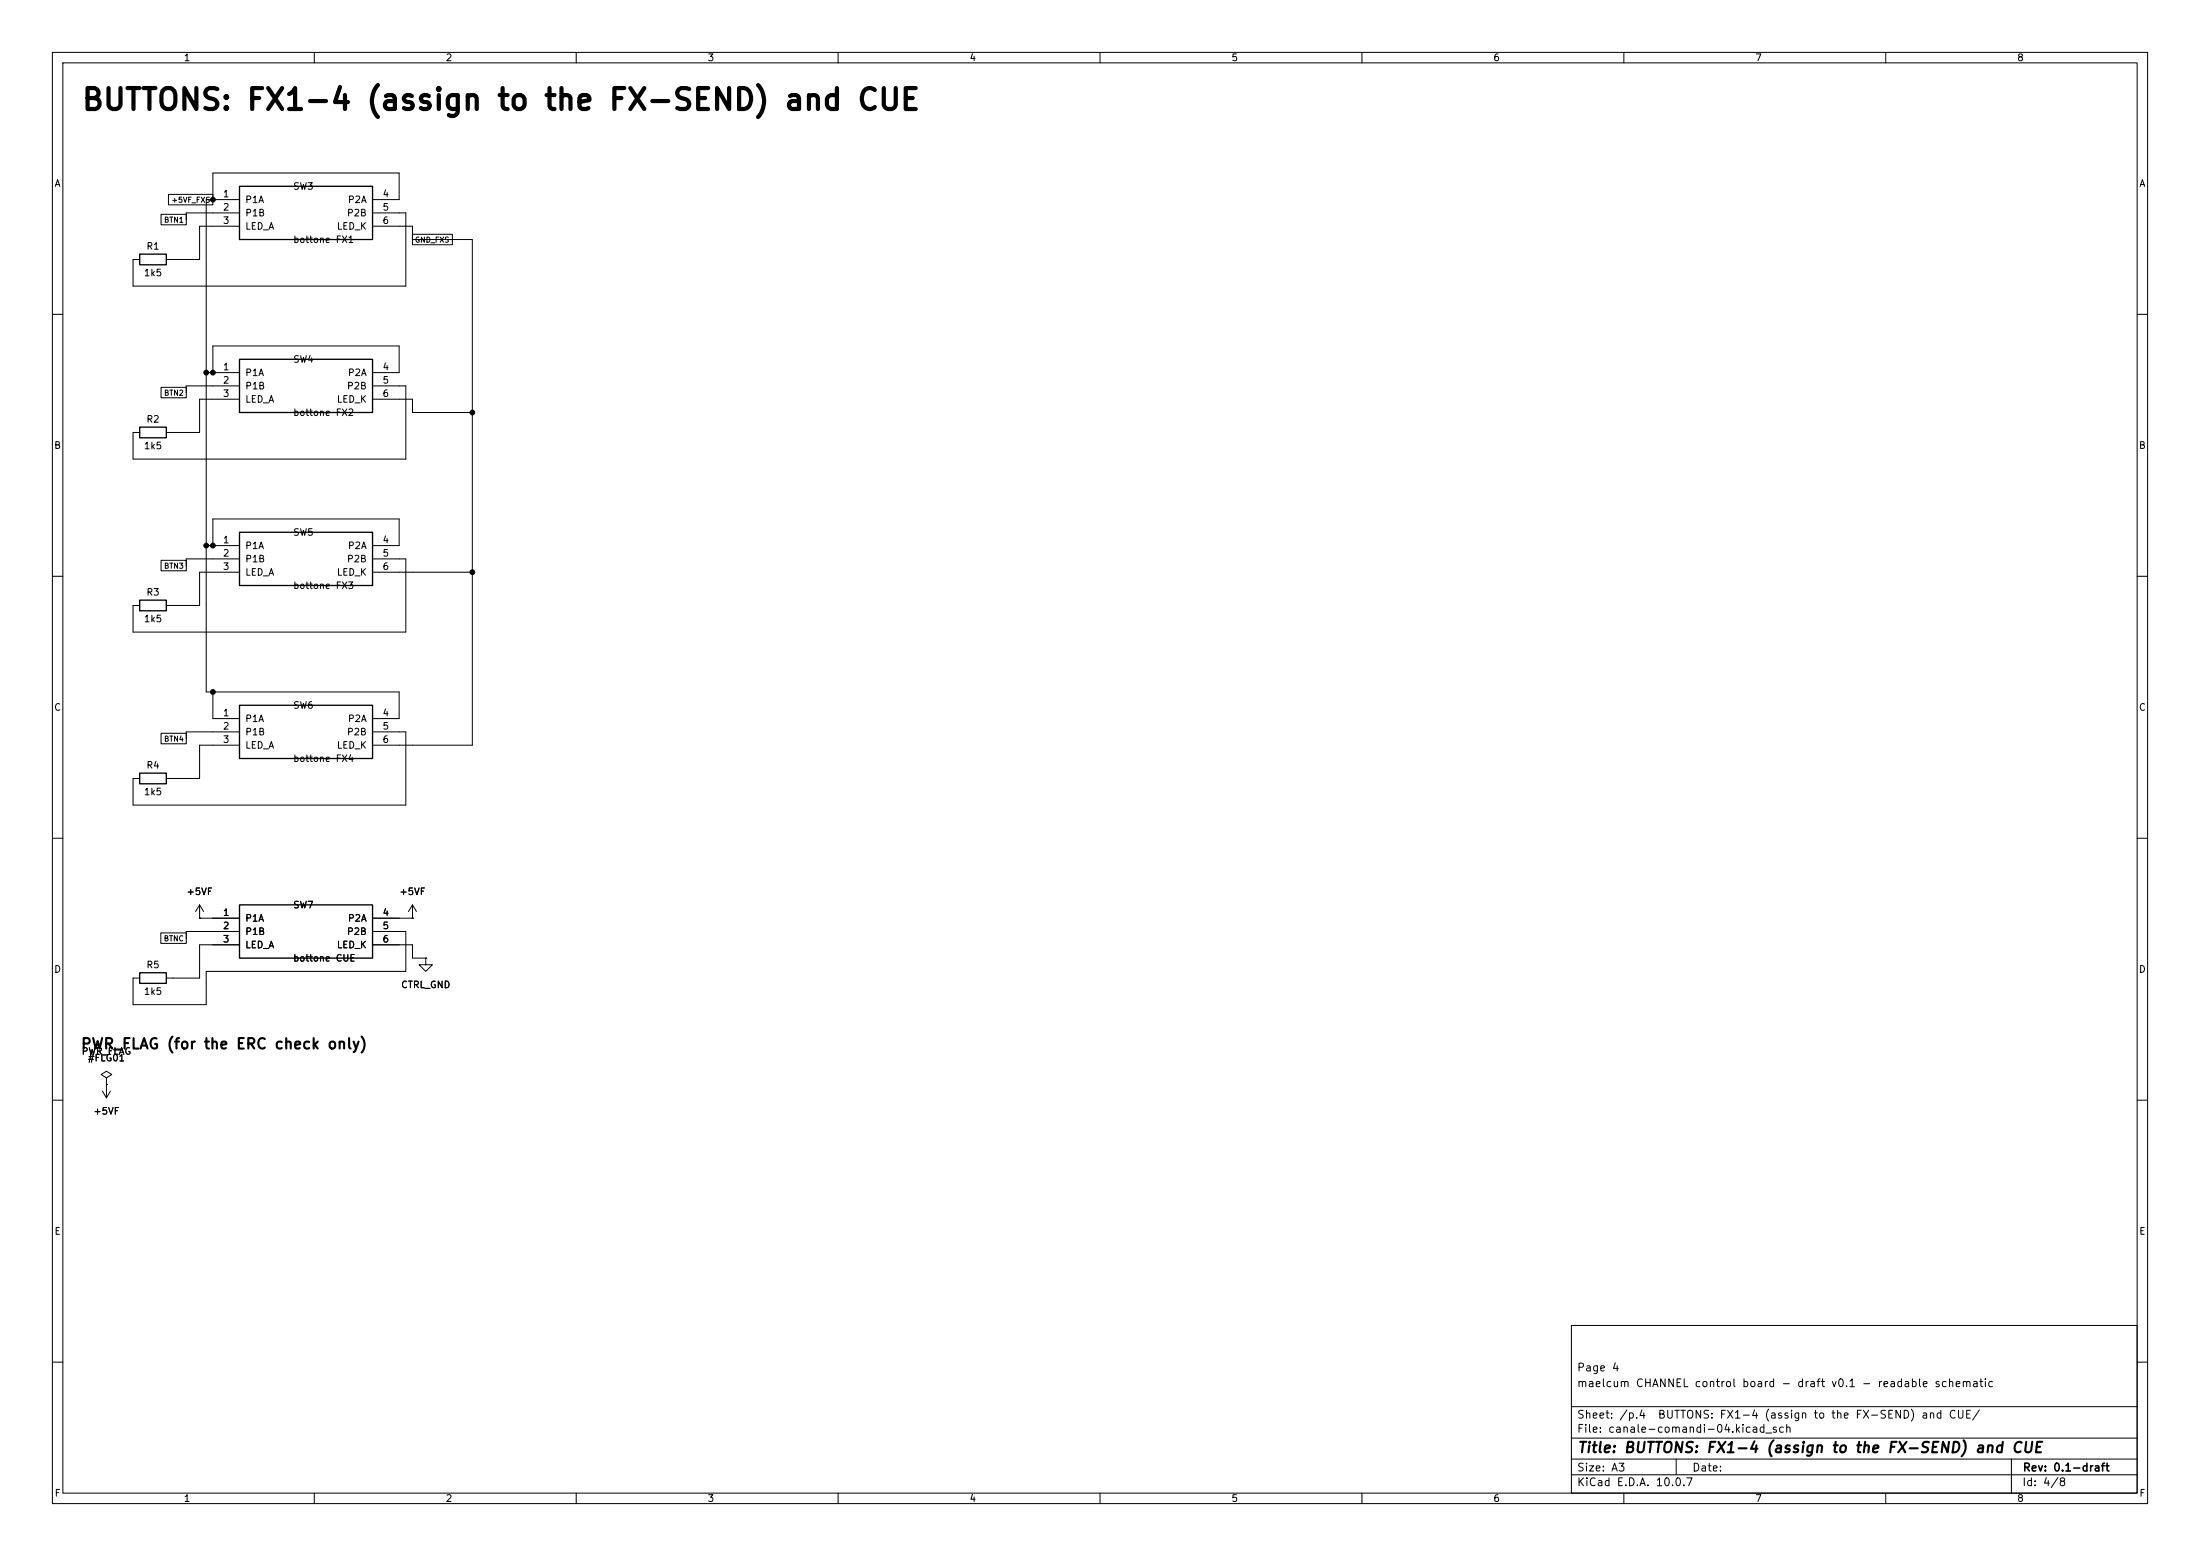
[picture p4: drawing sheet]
(kicad_sch
 (version 20260101)
 (generator "eeschema")
 (generator_version "10.0")
 (paper "A3")
 (title_block
  (title "BUTTONS: FX1-4 (assign to the FX-SEND) and CUE")
  (rev "0.1-draft")
  (comment 1 "maelcum CHANNEL control board - draft v0.1 - readable schematic")
  (comment 2 "Page 4"))
 (lib_symbols
  (symbol
   "maelcum:TASTO_LUCE"
   (pin_names
    (offset 1.016)) (exclude_from_sim no) (in_bom yes) (on_board yes)
   (property
    "Reference"
    "SW" (at 0 7.62 0) (effects (font (size 1.27 1.27))))
   (property
    "Value"
    "TASTO_LUCE" (at 0 -7.62 0) (effects (font (size 1.27 1.27))))
   (property
    "Footprint"
    "Button_Switch_THT:SW_NKK_GW12LJP" (at 0 0 0) (effects (font (size 1.27 1.27)) (hide yes)))
   (property
    "Datasheet"
    "" (at 0 0 0) (effects (font (size 1.27 1.27)) (hide yes)))
   (property
    "Description"
    "Bottone con luce a ritenuta, due contatti; SEGNAPOSTO, pinout da rifare col pezzo scelto" (at 0 0 0) (effects (font (size 1.27 1.27)) (hide yes)))
   (symbol
    "TASTO_LUCE_0_1"
    (rectangle (start -12.7 5.08) (end 12.7 -5.08) (stroke (width 0.254) (type default)) (fill (type background))))
   (symbol
    "TASTO_LUCE_1_1"
    (pin
    passive
    line (at -17.78 2.54 0) (length 5.08) (name
    "P1A" (effects (font (size 1.27 1.27)))) (number
    "1" (effects (font (size 1.27 1.27)))))
    (pin
    passive
    line (at -17.78 0 0) (length 5.08) (name
    "P1B" (effects (font (size 1.27 1.27)))) (number
    "2" (effects (font (size 1.27 1.27)))))
    (pin
    passive
    line (at -17.78 -2.54 0) (length 5.08) (name
    "LED_A" (effects (font (size 1.27 1.27)))) (number
    "3" (effects (font (size 1.27 1.27)))))
    (pin
    passive
    line (at 17.78 2.54 180) (length 5.08) (name
    "P2A" (effects (font (size 1.27 1.27)))) (number
    "4" (effects (font (size 1.27 1.27)))))
    (pin
    passive
    line (at 17.78 0 180) (length 5.08) (name
    "P2B" (effects (font (size 1.27 1.27)))) (number
    "5" (effects (font (size 1.27 1.27)))))
    (pin
    passive
    line (at 17.78 -2.54 180) (length 5.08) (name
    "LED_K" (effects (font (size 1.27 1.27)))) (number
    "6" (effects (font (size 1.27 1.27)))))))
  (symbol
   "Device:R"
   (pin_numbers (hide yes))
   (pin_names
    (offset 0)) (exclude_from_sim no) (in_bom yes) (on_board yes)
   (in_pos_files yes)
   (duplicate_pin_numbers_are_jumpers no)
   (property
    "Reference"
    "R" (at 2.032 0 90) (show_name no) (do_not_autoplace no) (effects (font (size 1.27 1.27))))
   (property
    "Value"
    "R" (at 0 0 90) (show_name no) (do_not_autoplace no) (effects (font (size 1.27 1.27))))
   (property
    "Footprint"
    "" (at -1.778 0 90) (show_name no) (do_not_autoplace no) (hide yes) (effects (font (size 1.27 1.27))))
   (property
    "Datasheet"
    "" (at 0 0 0) (show_name no) (do_not_autoplace no) (hide yes) (effects (font (size 1.27 1.27))))
   (property
    "Description"
    "Resistor" (at 0 0 0) (show_name no) (do_not_autoplace no) (hide yes) (effects (font (size 1.27 1.27))))
   (property
    "ki_keywords"
    "R res resistor" (at 0 0 0) (show_name no) (do_not_autoplace no) (hide yes) (effects (font (size 1.27 1.27))))
   (property
    "ki_fp_filters"
    "R_*" (at 0 0 0) (show_name no) (do_not_autoplace no) (hide yes) (effects (font (size 1.27 1.27))))
   (symbol
    "R_0_1"
    (rectangle (start -1.016 -2.54) (end 1.016 2.54) (stroke (width 0.254) (type default)) (fill (type none))))
   (symbol
    "R_1_1"
    (pin
    passive
    line (at 0 3.81 270) (length 1.27) (name
    "" (effects (font (size 1.27 1.27)))) (number
    "1" (effects (font (size 1.27 1.27)))))
    (pin
    passive
    line (at 0 -3.81 90) (length 1.27) (name
    "" (effects (font (size 1.27 1.27)))) (number
    "2" (effects (font (size 1.27 1.27))))))
   (embedded_fonts no))
  (symbol
   "power:+15V"
   (power global)
   (pin_numbers (hide yes))
   (pin_names
    (offset 0) (hide yes)) (exclude_from_sim no) (in_bom yes) (on_board yes)
   (in_pos_files yes)
   (duplicate_pin_numbers_are_jumpers no)
   (property
    "Reference"
    "#PWR" (at 0 -3.81 0) (show_name no) (do_not_autoplace no) (hide yes) (effects (font (size 1.27 1.27))))
   (property
    "Value"
    "+15V" (at 0 3.556 0) (show_name no) (do_not_autoplace no) (effects (font (size 1.27 1.27))))
   (property
    "Footprint"
    "" (at 0 0 0) (show_name no) (do_not_autoplace no) (hide yes) (effects (font (size 1.27 1.27))))
   (property
    "Datasheet"
    "" (at 0 0 0) (show_name no) (do_not_autoplace no) (hide yes) (effects (font (size 1.27 1.27))))
   (property
    "Description"
    "Power symbol creates a global label with name \"+15V\"" (at 0 0 0) (show_name no) (do_not_autoplace no) (hide yes) (effects (font (size 1.27 1.27))))
   (property
    "ki_keywords"
    "global power" (at 0 0 0) (show_name no) (do_not_autoplace no) (hide yes) (effects (font (size 1.27 1.27))))
   (symbol
    "+15V_0_1"
    (polyline (pts (xy -0.762 1.27) (xy 0 2.54)) (stroke (width 0) (type default)) (fill (type none)))
    (polyline (pts (xy 0 2.54) (xy 0.762 1.27)) (stroke (width 0) (type default)) (fill (type none)))
    (polyline (pts (xy 0 0) (xy 0 2.54)) (stroke (width 0) (type default)) (fill (type none))))
   (symbol
    "+15V_1_1"
    (pin
    power_in
    line (at 0 0 90) (length 0) (name
    "" (effects (font (size 1.27 1.27)))) (number
    "1" (effects (font (size 1.27 1.27))))))
   (embedded_fonts no))
  (symbol
   "power:GND"
   (power global)
   (pin_numbers (hide yes))
   (pin_names
    (offset 0) (hide yes)) (exclude_from_sim no) (in_bom yes) (on_board yes)
   (in_pos_files yes)
   (duplicate_pin_numbers_are_jumpers no)
   (property
    "Reference"
    "#PWR" (at 0 -6.35 0) (show_name no) (do_not_autoplace no) (hide yes) (effects (font (size 1.27 1.27))))
   (property
    "Value"
    "GND" (at 0 -3.81 0) (show_name no) (do_not_autoplace no) (effects (font (size 1.27 1.27))))
   (property
    "Footprint"
    "" (at 0 0 0) (show_name no) (do_not_autoplace no) (hide yes) (effects (font (size 1.27 1.27))))
   (property
    "Datasheet"
    "" (at 0 0 0) (show_name no) (do_not_autoplace no) (hide yes) (effects (font (size 1.27 1.27))))
   (property
    "Description"
    "Power symbol creates a global label with name \"GND\" , ground" (at 0 0 0) (show_name no) (do_not_autoplace no) (hide yes) (effects (font (size 1.27 1.27))))
   (property
    "ki_keywords"
    "global power" (at 0 0 0) (show_name no) (do_not_autoplace no) (hide yes) (effects (font (size 1.27 1.27))))
   (symbol
    "GND_0_1"
    (polyline (pts (xy 0 0) (xy 0 -1.27) (xy 1.27 -1.27) (xy 0 -2.54) (xy -1.27 -1.27) (xy 0 -1.27)) (stroke (width 0) (type default)) (fill (type none))))
   (symbol
    "GND_1_1"
    (pin
    power_in
    line (at 0 0 270) (length 0) (name
    "" (effects (font (size 1.27 1.27)))) (number
    "1" (effects (font (size 1.27 1.27))))))
   (embedded_fonts no))
  (symbol
   "power:PWR_FLAG"
   (power global)
   (pin_numbers (hide yes))
   (pin_names
    (offset 0) (hide yes)) (exclude_from_sim no) (in_bom yes) (on_board yes)
   (in_pos_files yes)
   (duplicate_pin_numbers_are_jumpers no)
   (property
    "Reference"
    "#FLG" (at 0 1.905 0) (show_name no) (do_not_autoplace no) (hide yes) (effects (font (size 1.27 1.27))))
   (property
    "Value"
    "PWR_FLAG" (at 0 3.81 0) (show_name no) (do_not_autoplace no) (effects (font (size 1.27 1.27))))
   (property
    "Footprint"
    "" (at 0 0 0) (show_name no) (do_not_autoplace no) (hide yes) (effects (font (size 1.27 1.27))))
   (property
    "Datasheet"
    "" (at 0 0 0) (show_name no) (do_not_autoplace no) (hide yes) (effects (font (size 1.27 1.27))))
   (property
    "Description"
    "Special symbol for telling ERC where power comes from" (at 0 0 0) (show_name no) (do_not_autoplace no) (hide yes) (effects (font (size 1.27 1.27))))
   (property
    "ki_keywords"
    "flag power" (at 0 0 0) (show_name no) (do_not_autoplace no) (hide yes) (effects (font (size 1.27 1.27))))
   (symbol
    "PWR_FLAG_0_0"
    (pin
    power_out
    line (at 0 0 90) (length 0) (name
    "" (effects (font (size 1.27 1.27)))) (number
    "1" (effects (font (size 1.27 1.27))))))
   (symbol
    "PWR_FLAG_0_1"
    (polyline (pts (xy 0 0) (xy 0 1.27) (xy -1.016 1.905) (xy 0 2.54) (xy 1.016 1.905) (xy 0 1.27)) (stroke (width 0) (type default)) (fill (type none))))
   (embedded_fonts no)))
 (text
  "BUTTONS: FX1-4 (assign to the FX-SEND) and CUE"
  (exclude_from_sim no)
  (at 15.24 21.59 0)
  (effects (font (size 4 4)
    (bold yes)) (justify left bottom)))
 (symbol
  (lib_id "maelcum:TASTO_LUCE")
  (at 58.42 40.64 0)
  (unit 1)
  (body_style 1)
  (exclude_from_sim no)
  (in_bom yes)
  (on_board yes)
  (dnp no)
  (property
   "Reference"
   "SW3" (at 55.88 35.56 0) (effects (font (size 1.27 1.27)) (justify left)))
  (property
   "Value"
   "bottone FX1" (at 55.88 45.72 0) (effects (font (size 1.27 1.27)) (justify left)))
  (property
   "Footprint"
   "Button_Switch_THT:SW_NKK_GW12LJP" (at 58.42 40.64 0) (effects (font (size 1.27 1.27)) (justify left) (hide yes)))
  (property
   "Datasheet"
   "" (at 58.42 40.64 0) (effects (font (size 1.27 1.27)) (justify left) (hide yes)))
  (property
   "Nota"
   "FX1: chiuso = +5VF del FX-SEND su BTN1; luce dal secondo contatto; bottone FX1 a ritenuta con luce; NOTA: impronta segnaposto (NKK GW12LJP)" (at 58.42 40.64 0) (effects (font (size 1.27 1.27)) (justify left) (hide yes)))
  (pin
   "1")
  (pin
   "2")
  (pin
   "3")
  (pin
   "4")
  (pin
   "5")
  (pin
   "6")
  (instances (project
    "canale-comandi" (path
    "/79fc240f-4c9b-5603-839f-36497f4730c3/2a35a0bb-d109-5186-bee0-8cc73e418e55" (reference "SW3") (unit 1)))))
 (wire
  (pts (xy 40.64 40.64) (xy 35.56 40.64))
  (stroke (width 0) (type default)))
 (wire
  (pts (xy 35.56 40.64) (xy 35.56 41.91))
  (stroke (width 0) (type default)))
 (wire
  (pts (xy 40.64 43.18) (xy 38.1 43.18))
  (stroke (width 0) (type default)))
 (wire
  (pts (xy 38.1 43.18) (xy 38.1 49.53))
  (stroke (width 0) (type default)))
 (symbol
  (lib_id "Device:R")
  (at 29.21 49.53 90)
  (unit 1)
  (body_style 1)
  (exclude_from_sim no)
  (in_bom yes)
  (on_board yes)
  (dnp no)
  (property
   "Reference"
   "R1" (at 29.21 46.99 90) (effects (font (size 1.27 1.27))))
  (property
   "Value"
   "1k5" (at 29.21 52.07 90) (effects (font (size 1.27 1.27))))
  (property
   "Footprint"
   "Resistor_SMD:R_0805_2012Metric" (at 29.21 49.53 0) (effects (font (size 1.27 1.27)) (justify left) (hide yes)))
  (property
   "Datasheet"
   "" (at 29.21 49.53 0) (effects (font (size 1.27 1.27)) (justify left) (hide yes)))
  (property
   "Nota"
   "luce del bottone FX1 dal secondo contatto" (at 29.21 49.53 0) (effects (font (size 1.27 1.27)) (justify left) (hide yes)))
  (pin
   "1")
  (pin
   "2")
  (instances (project
    "canale-comandi" (path
    "/79fc240f-4c9b-5603-839f-36497f4730c3/2a35a0bb-d109-5186-bee0-8cc73e418e55" (reference "R1") (unit 1)))))
 (wire
  (pts (xy 38.1 49.53) (xy 33.02 49.53))
  (stroke (width 0) (type default)))
 (wire
  (pts (xy 77.47 40.64) (xy 76.2 40.64))
  (stroke (width 0) (type default)))
 (wire
  (pts (xy 76.2 43.18) (xy 78.74 43.18))
  (stroke (width 0) (type default)))
 (wire
  (pts (xy 78.74 43.18) (xy 78.74 45.72))
  (stroke (width 0) (type default)))
 (symbol
  (lib_id "maelcum:TASTO_LUCE")
  (at 58.42 73.66 0)
  (unit 1)
  (body_style 1)
  (exclude_from_sim no)
  (in_bom yes)
  (on_board yes)
  (dnp no)
  (property
   "Reference"
   "SW4" (at 55.88 68.58 0) (effects (font (size 1.27 1.27)) (justify left)))
  (property
   "Value"
   "bottone FX2" (at 55.88 78.74 0) (effects (font (size 1.27 1.27)) (justify left)))
  (property
   "Footprint"
   "Button_Switch_THT:SW_NKK_GW12LJP" (at 58.42 73.66 0) (effects (font (size 1.27 1.27)) (justify left) (hide yes)))
  (property
   "Datasheet"
   "" (at 58.42 73.66 0) (effects (font (size 1.27 1.27)) (justify left) (hide yes)))
  (property
   "Nota"
   "FX2: chiuso = +5VF del FX-SEND su BTN2; luce dal secondo contatto; bottone FX2 a ritenuta con luce; NOTA: impronta segnaposto (NKK GW12LJP)" (at 58.42 73.66 0) (effects (font (size 1.27 1.27)) (justify left) (hide yes)))
  (pin
   "1")
  (pin
   "2")
  (pin
   "3")
  (pin
   "4")
  (pin
   "5")
  (pin
   "6")
  (instances (project
    "canale-comandi" (path
    "/79fc240f-4c9b-5603-839f-36497f4730c3/2a35a0bb-d109-5186-bee0-8cc73e418e55" (reference "SW4") (unit 1)))))
 (wire
  (pts (xy 40.64 73.66) (xy 35.56 73.66))
  (stroke (width 0) (type default)))
 (wire
  (pts (xy 35.56 73.66) (xy 35.56 74.93))
  (stroke (width 0) (type default)))
 (wire
  (pts (xy 40.64 76.2) (xy 38.1 76.2))
  (stroke (width 0) (type default)))
 (wire
  (pts (xy 38.1 76.2) (xy 38.1 82.55))
  (stroke (width 0) (type default)))
 (symbol
  (lib_id "Device:R")
  (at 29.21 82.55 90)
  (unit 1)
  (body_style 1)
  (exclude_from_sim no)
  (in_bom yes)
  (on_board yes)
  (dnp no)
  (property
   "Reference"
   "R2" (at 29.21 80.01 90) (effects (font (size 1.27 1.27))))
  (property
   "Value"
   "1k5" (at 29.21 85.09 90) (effects (font (size 1.27 1.27))))
  (property
   "Footprint"
   "Resistor_SMD:R_0805_2012Metric" (at 29.21 82.55 0) (effects (font (size 1.27 1.27)) (justify left) (hide yes)))
  (property
   "Datasheet"
   "" (at 29.21 82.55 0) (effects (font (size 1.27 1.27)) (justify left) (hide yes)))
  (property
   "Nota"
   "luce del bottone FX2 dal secondo contatto" (at 29.21 82.55 0) (effects (font (size 1.27 1.27)) (justify left) (hide yes)))
  (pin
   "1")
  (pin
   "2")
  (instances (project
    "canale-comandi" (path
    "/79fc240f-4c9b-5603-839f-36497f4730c3/2a35a0bb-d109-5186-bee0-8cc73e418e55" (reference "R2") (unit 1)))))
 (wire
  (pts (xy 38.1 82.55) (xy 33.02 82.55))
  (stroke (width 0) (type default)))
 (wire
  (pts (xy 77.47 73.66) (xy 76.2 73.66))
  (stroke (width 0) (type default)))
 (wire
  (pts (xy 76.2 76.2) (xy 78.74 76.2))
  (stroke (width 0) (type default)))
 (wire
  (pts (xy 78.74 76.2) (xy 78.74 78.74))
  (stroke (width 0) (type default)))
 (symbol
  (lib_id "maelcum:TASTO_LUCE")
  (at 58.42 106.68 0)
  (unit 1)
  (body_style 1)
  (exclude_from_sim no)
  (in_bom yes)
  (on_board yes)
  (dnp no)
  (property
   "Reference"
   "SW5" (at 55.88 101.6 0) (effects (font (size 1.27 1.27)) (justify left)))
  (property
   "Value"
   "bottone FX3" (at 55.88 111.76 0) (effects (font (size 1.27 1.27)) (justify left)))
  (property
   "Footprint"
   "Button_Switch_THT:SW_NKK_GW12LJP" (at 58.42 106.68 0) (effects (font (size 1.27 1.27)) (justify left) (hide yes)))
  (property
   "Datasheet"
   "" (at 58.42 106.68 0) (effects (font (size 1.27 1.27)) (justify left) (hide yes)))
  (property
   "Nota"
   "FX3: chiuso = +5VF del FX-SEND su BTN3; luce dal secondo contatto; bottone FX3 a ritenuta con luce; NOTA: impronta segnaposto (NKK GW12LJP)" (at 58.42 106.68 0) (effects (font (size 1.27 1.27)) (justify left) (hide yes)))
  (pin
   "1")
  (pin
   "2")
  (pin
   "3")
  (pin
   "4")
  (pin
   "5")
  (pin
   "6")
  (instances (project
    "canale-comandi" (path
    "/79fc240f-4c9b-5603-839f-36497f4730c3/2a35a0bb-d109-5186-bee0-8cc73e418e55" (reference "SW5") (unit 1)))))
 (wire
  (pts (xy 40.64 106.68) (xy 35.56 106.68))
  (stroke (width 0) (type default)))
 (wire
  (pts (xy 35.56 106.68) (xy 35.56 107.95))
  (stroke (width 0) (type default)))
 (wire
  (pts (xy 40.64 109.22) (xy 38.1 109.22))
  (stroke (width 0) (type default)))
 (wire
  (pts (xy 38.1 109.22) (xy 38.1 115.57))
  (stroke (width 0) (type default)))
 (symbol
  (lib_id "Device:R")
  (at 29.21 115.57 90)
  (unit 1)
  (body_style 1)
  (exclude_from_sim no)
  (in_bom yes)
  (on_board yes)
  (dnp no)
  (property
   "Reference"
   "R3" (at 29.21 113.03 90) (effects (font (size 1.27 1.27))))
  (property
   "Value"
   "1k5" (at 29.21 118.11 90) (effects (font (size 1.27 1.27))))
  (property
   "Footprint"
   "Resistor_SMD:R_0805_2012Metric" (at 29.21 115.57 0) (effects (font (size 1.27 1.27)) (justify left) (hide yes)))
  (property
   "Datasheet"
   "" (at 29.21 115.57 0) (effects (font (size 1.27 1.27)) (justify left) (hide yes)))
  (property
   "Nota"
   "luce del bottone FX3 dal secondo contatto" (at 29.21 115.57 0) (effects (font (size 1.27 1.27)) (justify left) (hide yes)))
  (pin
   "1")
  (pin
   "2")
  (instances (project
    "canale-comandi" (path
    "/79fc240f-4c9b-5603-839f-36497f4730c3/2a35a0bb-d109-5186-bee0-8cc73e418e55" (reference "R3") (unit 1)))))
 (wire
  (pts (xy 38.1 115.57) (xy 33.02 115.57))
  (stroke (width 0) (type default)))
 (wire
  (pts (xy 77.47 106.68) (xy 76.2 106.68))
  (stroke (width 0) (type default)))
 (wire
  (pts (xy 76.2 109.22) (xy 78.74 109.22))
  (stroke (width 0) (type default)))
 (symbol
  (lib_id "maelcum:TASTO_LUCE")
  (at 58.42 139.7 0)
  (unit 1)
  (body_style 1)
  (exclude_from_sim no)
  (in_bom yes)
  (on_board yes)
  (dnp no)
  (property
   "Reference"
   "SW6" (at 55.88 134.62 0) (effects (font (size 1.27 1.27)) (justify left)))
  (property
   "Value"
   "bottone FX4" (at 55.88 144.78 0) (effects (font (size 1.27 1.27)) (justify left)))
  (property
   "Footprint"
   "Button_Switch_THT:SW_NKK_GW12LJP" (at 58.42 139.7 0) (effects (font (size 1.27 1.27)) (justify left) (hide yes)))
  (property
   "Datasheet"
   "" (at 58.42 139.7 0) (effects (font (size 1.27 1.27)) (justify left) (hide yes)))
  (property
   "Nota"
   "FX4: chiuso = +5VF del FX-SEND su BTN4; luce dal secondo contatto; bottone FX4 a ritenuta con luce; NOTA: impronta segnaposto (NKK GW12LJP)" (at 58.42 139.7 0) (effects (font (size 1.27 1.27)) (justify left) (hide yes)))
  (pin
   "1")
  (pin
   "2")
  (pin
   "3")
  (pin
   "4")
  (pin
   "5")
  (pin
   "6")
  (instances (project
    "canale-comandi" (path
    "/79fc240f-4c9b-5603-839f-36497f4730c3/2a35a0bb-d109-5186-bee0-8cc73e418e55" (reference "SW6") (unit 1)))))
 (wire
  (pts (xy 40.64 139.7) (xy 35.56 139.7))
  (stroke (width 0) (type default)))
 (wire
  (pts (xy 35.56 139.7) (xy 35.56 140.97))
  (stroke (width 0) (type default)))
 (wire
  (pts (xy 40.64 142.24) (xy 38.1 142.24))
  (stroke (width 0) (type default)))
 (wire
  (pts (xy 38.1 142.24) (xy 38.1 148.59))
  (stroke (width 0) (type default)))
 (symbol
  (lib_id "Device:R")
  (at 29.21 148.59 90)
  (unit 1)
  (body_style 1)
  (exclude_from_sim no)
  (in_bom yes)
  (on_board yes)
  (dnp no)
  (property
   "Reference"
   "R4" (at 29.21 146.05 90) (effects (font (size 1.27 1.27))))
  (property
   "Value"
   "1k5" (at 29.21 151.13 90) (effects (font (size 1.27 1.27))))
  (property
   "Footprint"
   "Resistor_SMD:R_0805_2012Metric" (at 29.21 148.59 0) (effects (font (size 1.27 1.27)) (justify left) (hide yes)))
  (property
   "Datasheet"
   "" (at 29.21 148.59 0) (effects (font (size 1.27 1.27)) (justify left) (hide yes)))
  (property
   "Nota"
   "luce del bottone FX4 dal secondo contatto" (at 29.21 148.59 0) (effects (font (size 1.27 1.27)) (justify left) (hide yes)))
  (pin
   "1")
  (pin
   "2")
  (instances (project
    "canale-comandi" (path
    "/79fc240f-4c9b-5603-839f-36497f4730c3/2a35a0bb-d109-5186-bee0-8cc73e418e55" (reference "R4") (unit 1)))))
 (wire
  (pts (xy 38.1 148.59) (xy 33.02 148.59))
  (stroke (width 0) (type default)))
 (wire
  (pts (xy 77.47 139.7) (xy 76.2 139.7))
  (stroke (width 0) (type default)))
 (wire
  (pts (xy 76.2 142.24) (xy 78.74 142.24))
  (stroke (width 0) (type default)))
 (symbol
  (lib_id "maelcum:TASTO_LUCE")
  (at 58.42 177.8 0)
  (unit 1)
  (body_style 1)
  (exclude_from_sim no)
  (in_bom yes)
  (on_board yes)
  (dnp no)
  (property
   "Reference"
   "SW7" (at 55.88 172.72 0) (effects (font (size 1.27 1.27)) (justify left)))
  (property
   "Value"
   "bottone CUE" (at 55.88 182.88 0) (effects (font (size 1.27 1.27)) (justify left)))
  (property
   "Footprint"
   "Button_Switch_THT:SW_NKK_GW12LJP" (at 58.42 177.8 0) (effects (font (size 1.27 1.27)) (justify left) (hide yes)))
  (property
   "Datasheet"
   "" (at 58.42 177.8 0) (effects (font (size 1.27 1.27)) (justify left) (hide yes)))
  (property
   "Nota"
   "CUE: chiuso = +5VF su BTNC; luce ~2 mA dal secondo contatto; bottone CUE a ritenuta con luce; NOTA: impronta segnaposto (NKK GW12LJP)" (at 58.42 177.8 0) (effects (font (size 1.27 1.27)) (justify left) (hide yes)))
  (pin
   "1")
  (pin
   "2")
  (pin
   "3")
  (pin
   "4")
  (pin
   "5")
  (pin
   "6")
  (instances (project
    "canale-comandi" (path
    "/79fc240f-4c9b-5603-839f-36497f4730c3/2a35a0bb-d109-5186-bee0-8cc73e418e55" (reference "SW7") (unit 1)))))
 (wire
  (pts (xy 40.64 175.26) (xy 38.1 175.26))
  (stroke (width 0) (type default)))
 (symbol
  (lib_id "power:+15V")
  (at 38.1 175.26 0)
  (unit 1)
  (body_style 1)
  (exclude_from_sim no)
  (in_bom yes)
  (on_board yes)
  (dnp no)
  (property
   "Reference"
   "#PWR001" (at 38.1 175.26 0) (effects (font (size 1.27 1.27)) (justify left) (hide yes)))
  (property
   "Value"
   "+5VF" (at 38.1 170.18 0) (effects (font (size 1.27 1.27))))
  (property
   "Footprint"
   "" (at 38.1 175.26 0) (effects (font (size 1.27 1.27)) (justify left) (hide yes)))
  (property
   "Datasheet"
   "" (at 38.1 175.26 0) (effects (font (size 1.27 1.27)) (justify left) (hide yes)))
  (pin
   "1")
  (instances (project
    "canale-comandi" (path
    "/79fc240f-4c9b-5603-839f-36497f4730c3/2a35a0bb-d109-5186-bee0-8cc73e418e55" (reference "#PWR001") (unit 1)))))
 (wire
  (pts (xy 40.64 177.8) (xy 35.56 177.8))
  (stroke (width 0) (type default)))
 (wire
  (pts (xy 35.56 177.8) (xy 35.56 179.07))
  (stroke (width 0) (type default)))
 (wire
  (pts (xy 40.64 180.34) (xy 38.1 180.34))
  (stroke (width 0) (type default)))
 (wire
  (pts (xy 38.1 180.34) (xy 38.1 186.69))
  (stroke (width 0) (type default)))
 (symbol
  (lib_id "Device:R")
  (at 29.21 186.69 90)
  (unit 1)
  (body_style 1)
  (exclude_from_sim no)
  (in_bom yes)
  (on_board yes)
  (dnp no)
  (property
   "Reference"
   "R5" (at 29.21 184.15 90) (effects (font (size 1.27 1.27))))
  (property
   "Value"
   "1k5" (at 29.21 189.23 90) (effects (font (size 1.27 1.27))))
  (property
   "Footprint"
   "Resistor_SMD:R_0805_2012Metric" (at 29.21 186.69 0) (effects (font (size 1.27 1.27)) (justify left) (hide yes)))
  (property
   "Datasheet"
   "" (at 29.21 186.69 0) (effects (font (size 1.27 1.27)) (justify left) (hide yes)))
  (property
   "Nota"
   "luce del bottone CUE dal secondo contatto" (at 29.21 186.69 0) (effects (font (size 1.27 1.27)) (justify left) (hide yes)))
  (pin
   "1")
  (pin
   "2")
  (instances (project
    "canale-comandi" (path
    "/79fc240f-4c9b-5603-839f-36497f4730c3/2a35a0bb-d109-5186-bee0-8cc73e418e55" (reference "R5") (unit 1)))))
 (wire
  (pts (xy 38.1 186.69) (xy 33.02 186.69))
  (stroke (width 0) (type default)))
 (wire
  (pts (xy 78.74 175.26) (xy 76.2 175.26))
  (stroke (width 0) (type default)))
 (symbol
  (lib_id "power:+15V")
  (at 78.74 175.26 0)
  (unit 1)
  (body_style 1)
  (exclude_from_sim no)
  (in_bom yes)
  (on_board yes)
  (dnp no)
  (property
   "Reference"
   "#PWR002" (at 78.74 175.26 0) (effects (font (size 1.27 1.27)) (justify left) (hide yes)))
  (property
   "Value"
   "+5VF" (at 78.74 170.18 0) (effects (font (size 1.27 1.27))))
  (property
   "Footprint"
   "" (at 78.74 175.26 0) (effects (font (size 1.27 1.27)) (justify left) (hide yes)))
  (property
   "Datasheet"
   "" (at 78.74 175.26 0) (effects (font (size 1.27 1.27)) (justify left) (hide yes)))
  (pin
   "1")
  (instances (project
    "canale-comandi" (path
    "/79fc240f-4c9b-5603-839f-36497f4730c3/2a35a0bb-d109-5186-bee0-8cc73e418e55" (reference "#PWR002") (unit 1)))))
 (wire
  (pts (xy 77.47 177.8) (xy 76.2 177.8))
  (stroke (width 0) (type default)))
 (wire
  (pts (xy 76.2 180.34) (xy 78.74 180.34))
  (stroke (width 0) (type default)))
 (wire
  (pts (xy 78.74 180.34) (xy 78.74 182.88))
  (stroke (width 0) (type default)))
 (wire
  (pts (xy 78.74 182.88) (xy 81.28 182.88))
  (stroke (width 0) (type default)))
 (symbol
  (lib_id "power:GND")
  (at 81.28 182.88 0)
  (unit 1)
  (body_style 1)
  (exclude_from_sim no)
  (in_bom yes)
  (on_board yes)
  (dnp no)
  (property
   "Reference"
   "#PWR003" (at 81.28 182.88 0) (effects (font (size 1.27 1.27)) (justify left) (hide yes)))
  (property
   "Value"
   "CTRL_GND" (at 81.28 187.96 0) (effects (font (size 1.27 1.27))))
  (property
   "Footprint"
   "" (at 81.28 182.88 0) (effects (font (size 1.27 1.27)) (justify left) (hide yes)))
  (property
   "Datasheet"
   "" (at 81.28 182.88 0) (effects (font (size 1.27 1.27)) (justify left) (hide yes)))
  (pin
   "1")
  (instances (project
    "canale-comandi" (path
    "/79fc240f-4c9b-5603-839f-36497f4730c3/2a35a0bb-d109-5186-bee0-8cc73e418e55" (reference "#PWR003") (unit 1)))))
 (text
  "PWR_FLAG (for the ERC check only)"
  (exclude_from_sim no)
  (at 15.24 200.66 0)
  (effects (font (size 2 2)
    (bold yes)) (justify left bottom)))
 (symbol
  (lib_id "power:PWR_FLAG")
  (at 20.32 207.01 0)
  (unit 1)
  (body_style 1)
  (exclude_from_sim no)
  (in_bom no)
  (on_board no)
  (dnp no)
  (property
   "Reference"
   "#FLG01" (at 20.32 201.93 0) (effects (font (size 1.27 1.27))))
  (property
   "Value"
   "PWR_FLAG" (at 20.32 200.66 0) (effects (font (size 1.27 1.27))))
  (property
   "Footprint"
   "" (at 20.32 207.01 0) (effects (font (size 1.27 1.27)) (justify left) (hide yes)))
  (property
   "Datasheet"
   "" (at 20.32 207.01 0) (effects (font (size 1.27 1.27)) (justify left) (hide yes)))
  (pin
   "1")
  (instances (project
    "canale-comandi" (path
    "/79fc240f-4c9b-5603-839f-36497f4730c3/2a35a0bb-d109-5186-bee0-8cc73e418e55" (reference "#FLG01") (unit 1)))))
 (symbol
  (lib_id "power:+15V")
  (at 20.32 207.01 180)
  (unit 1)
  (body_style 1)
  (exclude_from_sim no)
  (in_bom yes)
  (on_board yes)
  (dnp no)
  (property
   "Reference"
   "#PWR004" (at 20.32 207.01 0) (effects (font (size 1.27 1.27)) (justify left) (hide yes)))
  (property
   "Value"
   "+5VF" (at 20.32 212.09 0) (effects (font (size 1.27 1.27))))
  (property
   "Footprint"
   "" (at 20.32 207.01 0) (effects (font (size 1.27 1.27)) (justify left) (hide yes)))
  (property
   "Datasheet"
   "" (at 20.32 207.01 0) (effects (font (size 1.27 1.27)) (justify left) (hide yes)))
  (pin
   "1")
  (instances (project
    "canale-comandi" (path
    "/79fc240f-4c9b-5603-839f-36497f4730c3/2a35a0bb-d109-5186-bee0-8cc73e418e55" (reference "#PWR004") (unit 1)))))
 (wire
  (pts (xy 77.47 177.8) (xy 77.47 185.42))
  (stroke (width 0) (type default)))
 (wire
  (pts (xy 77.47 185.42) (xy 39.37 185.42))
  (stroke (width 0) (type default)))
 (wire
  (pts (xy 39.37 185.42) (xy 39.37 191.77))
  (stroke (width 0) (type default)))
 (wire
  (pts (xy 39.37 191.77) (xy 25.4 191.77))
  (stroke (width 0) (type default)))
 (wire
  (pts (xy 25.4 191.77) (xy 25.4 186.69))
  (stroke (width 0) (type default)))
 (wire
  (pts (xy 77.47 40.64) (xy 77.47 54.61))
  (stroke (width 0) (type default)))
 (wire
  (pts (xy 77.47 54.61) (xy 25.4 54.61))
  (stroke (width 0) (type default)))
 (wire
  (pts (xy 25.4 54.61) (xy 25.4 49.53))
  (stroke (width 0) (type default)))
 (wire
  (pts (xy 77.47 73.66) (xy 77.47 87.63))
  (stroke (width 0) (type default)))
 (wire
  (pts (xy 77.47 87.63) (xy 25.4 87.63))
  (stroke (width 0) (type default)))
 (wire
  (pts (xy 25.4 87.63) (xy 25.4 82.55))
  (stroke (width 0) (type default)))
 (wire
  (pts (xy 77.47 106.68) (xy 77.47 120.65))
  (stroke (width 0) (type default)))
 (wire
  (pts (xy 77.47 120.65) (xy 25.4 120.65))
  (stroke (width 0) (type default)))
 (wire
  (pts (xy 25.4 120.65) (xy 25.4 115.57))
  (stroke (width 0) (type default)))
 (wire
  (pts (xy 77.47 139.7) (xy 77.47 153.67))
  (stroke (width 0) (type default)))
 (wire
  (pts (xy 77.47 153.67) (xy 25.4 153.67))
  (stroke (width 0) (type default)))
 (wire
  (pts (xy 25.4 153.67) (xy 25.4 148.59))
  (stroke (width 0) (type default)))
 (wire
  (pts (xy 78.74 109.22) (xy 90.17 109.22))
  (stroke (width 0) (type default)))
 (wire
  (pts (xy 90.17 109.22) (xy 90.17 78.74))
  (stroke (width 0) (type default)))
 (wire
  (pts (xy 90.17 78.74) (xy 78.74 78.74))
  (stroke (width 0) (type default)))
 (wire
  (pts (xy 90.17 78.74) (xy 90.17 45.72))
  (stroke (width 0) (type default)))
 (wire
  (pts (xy 90.17 45.72) (xy 78.74 45.72))
  (stroke (width 0) (type default)))
 (wire
  (pts (xy 90.17 109.22) (xy 90.17 142.24))
  (stroke (width 0) (type default)))
 (wire
  (pts (xy 90.17 142.24) (xy 78.74 142.24))
  (stroke (width 0) (type default)))
 (wire
  (pts (xy 76.2 137.16) (xy 76.2 132.08))
  (stroke (width 0) (type default)))
 (wire
  (pts (xy 76.2 132.08) (xy 40.64 132.08))
  (stroke (width 0) (type default)))
 (wire
  (pts (xy 40.64 132.08) (xy 40.64 137.16))
  (stroke (width 0) (type default)))
 (wire
  (pts (xy 40.64 132.08) (xy 39.37 132.08))
  (stroke (width 0) (type default)))
 (wire
  (pts (xy 39.37 132.08) (xy 39.37 104.14))
  (stroke (width 0) (type default)))
 (wire
  (pts (xy 39.37 104.14) (xy 40.64 104.14))
  (stroke (width 0) (type default)))
 (wire
  (pts (xy 40.64 104.14) (xy 40.64 99.06))
  (stroke (width 0) (type default)))
 (wire
  (pts (xy 40.64 99.06) (xy 76.2 99.06))
  (stroke (width 0) (type default)))
 (wire
  (pts (xy 76.2 99.06) (xy 76.2 104.14))
  (stroke (width 0) (type default)))
 (wire
  (pts (xy 39.37 104.14) (xy 39.37 71.12))
  (stroke (width 0) (type default)))
 (wire
  (pts (xy 39.37 71.12) (xy 40.64 71.12))
  (stroke (width 0) (type default)))
 (wire
  (pts (xy 40.64 71.12) (xy 40.64 66.04))
  (stroke (width 0) (type default)))
 (wire
  (pts (xy 40.64 66.04) (xy 76.2 66.04))
  (stroke (width 0) (type default)))
 (wire
  (pts (xy 76.2 66.04) (xy 76.2 71.12))
  (stroke (width 0) (type default)))
 (wire
  (pts (xy 39.37 71.12) (xy 39.37 38.1))
  (stroke (width 0) (type default)))
 (wire
  (pts (xy 39.37 38.1) (xy 40.64 38.1))
  (stroke (width 0) (type default)))
 (wire
  (pts (xy 40.64 38.1) (xy 40.64 33.02))
  (stroke (width 0) (type default)))
 (wire
  (pts (xy 40.64 33.02) (xy 76.2 33.02))
  (stroke (width 0) (type default)))
 (wire
  (pts (xy 76.2 33.02) (xy 76.2 38.1))
  (stroke (width 0) (type default)))
 (junction
  (at 90.17 78.74)
  (diameter 0)
  (color 0 0 0 0))
 (junction
  (at 90.17 109.22)
  (diameter 0)
  (color 0 0 0 0))
 (junction
  (at 40.64 132.08)
  (diameter 0)
  (color 0 0 0 0))
 (junction
  (at 40.64 104.14)
  (diameter 0)
  (color 0 0 0 0))
 (junction
  (at 39.37 71.12)
  (diameter 0)
  (color 0 0 0 0))
 (junction
  (at 40.64 38.1)
  (diameter 0)
  (color 0 0 0 0))
 (junction
  (at 39.37 104.14)
  (diameter 0)
  (color 0 0 0 0))
 (junction
  (at 40.64 71.12)
  (diameter 0)
  (color 0 0 0 0))
 (global_label
  "+5VF_FXS"
  (shape passive)
  (at 40.64 38.1 180)
  (fields_autoplaced yes)
  (effects (font (size 1 1)) (justify right)))
 (global_label
  "BTN1"
  (shape passive)
  (at 35.56 41.91 180)
  (fields_autoplaced yes)
  (effects (font (size 1 1)) (justify right)))
 (global_label
  "GND_FXS"
  (shape passive)
  (at 78.74 45.72 0)
  (fields_autoplaced yes)
  (effects (font (size 1 1)) (justify left)))
 (global_label
  "BTN2"
  (shape passive)
  (at 35.56 74.93 180)
  (fields_autoplaced yes)
  (effects (font (size 1 1)) (justify right)))
 (global_label
  "BTN3"
  (shape passive)
  (at 35.56 107.95 180)
  (fields_autoplaced yes)
  (effects (font (size 1 1)) (justify right)))
 (global_label
  "BTN4"
  (shape passive)
  (at 35.56 140.97 180)
  (fields_autoplaced yes)
  (effects (font (size 1 1)) (justify right)))
 (global_label
  "BTNC"
  (shape passive)
  (at 35.56 179.07 180)
  (fields_autoplaced yes)
  (effects (font (size 1 1)) (justify right))))
